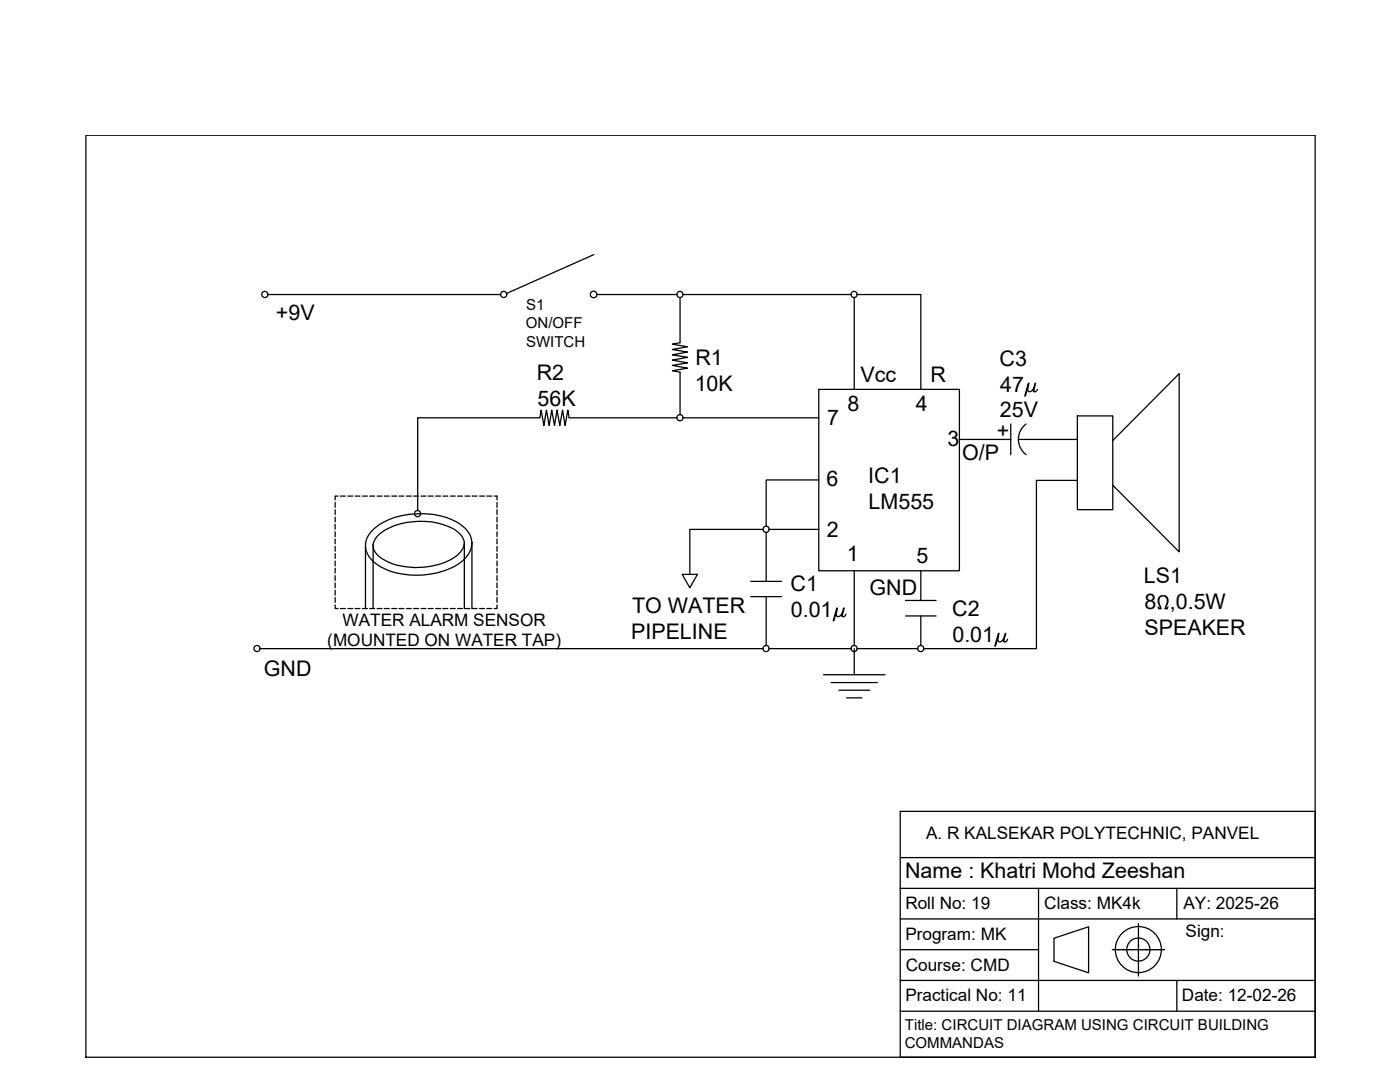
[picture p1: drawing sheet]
<svg xmlns="http://www.w3.org/2000/svg" width="279mm" height="216mm" viewBox="0 0 279 216" stroke-linecap="round" stroke-linejoin="round" font-family="sans-serif">
<!-- layer: 0 -->
<g fill="none" stroke="#000" stroke-width=".25">
<path d="M17.1 27h245.4v184h-245.4zM53.5 58.8h46.4M118.5 50.8l-17.4 7.8M119.2 58.8h15.9M135.7 59.4v9l-1.5 .3 3 .5-3 .5 3 .5-3 .6 3 .5-3 .6 3 .5-3 .5 3 .6-3 .5 1.5 .3v8.5M136.3 58.8h33.6M170.5 59.4v18.3M171.1 58.8h12.7v18.9M163.4 77.7h28.1v36.2h-28.1zM67.5 99h-.6v.8M67.9 99h1M69.4 99h1"/>
<path d="M70.9 99h.9M72.3 99h1M73.8 99h1M75.3 99h.9M76.7 99h1M78.2 99h1M79.6 99h1M81.1 99h1M82.6 99h.9M84 99h1M85.5 99h.9M87 99h.9"/>
<path d="M88.4 99h1M89.9 99h.9M91.3 99h1M92.8 99h1M94.2 99h1M95.7 99h1M97.2 99h.9M98.6 99h.6v.8M135.1 83.4h-21.5l-.3-1.6-.5 3.1-.5-3.1-.6 3.1-.5-3.1-.5 3.1-.6-3.1-.5 3.1-.5-3.1-.6 3.1-.5-3.1-.3 1.6h-24.3v18.5M136.3 83.4h27.1M163.4 95.8h-10.5v9.2M191.5 87.7h10.2"/>
<path d="M201.7 84.6v6.1M203.2 87.7h11.8M204.8 84.6a3.8 3.8 0 0 0 0 6.1M215 95.9h-8.2v33.5h-22.4M215 83h7.1v18.7h-7.1zM222.1 87.9l13.2-13.3v35.5l-13.2-13.3M66.9 100.3v.9M66.9 101.7v1M66.9 103.2v1M66.9 104.6v1M66.9 106.1v1M66.9 107.5v1"/>
<path d="M66.9 109v1M66.9 110.5v.9M66.9 111.9v1M66.9 113.4v1M66.9 114.9v.9M66.9 116.3v1M66.9 117.8v1M66.9 119.2v1M72.9 109v12.4M74.1 106a14 14 0 0 1 11.2-3.5 11.2 11.2 0 0 1 8 3.5 4.2 4.2 0 0 1-1 5.9 15.9 15.9 0 0 1-13.1 2.5 8.9 8.9 0 0 1-5.9-3.9 3.9 3.9 0 0 1 .8-4.5zM74.5 108.6v12.8M75.6 106.7a14.1 14.1 0 0 1 12.4-2.2 6.3 6.3 0 0 1 4.5 3.1 2.89 2.89 0 0 1-1.5 3.4 14.8 14.8 0 0 1-14.7 .5 2.96 2.96 0 0 1-1.8-3.2l.4-.8z"/>
<path d="M92.7 108.5v12.9M94.2 108.3v13.1M99.2 100.3v.9M99.2 101.7v1M99.2 103.2v1M99.2 104.6v1M99.2 106.1v1M99.2 107.5v1M99.2 109v1M99.2 110.5v.9M99.2 111.9v1M99.2 113.4v1"/>
<path d="M99.2 114.9v.9M99.2 116.3v1M99.2 117.8v1M99.2 119.2v1M136.1 114.6h3.1l-1.5 2.7zM149.8 116h6.2M149.8 119.1h6.2M152.3 105.6h-14.6v9M152.9 106.2v9.8M152.9 119.1v9.7M153.5 105.6h9.9M170.5 113.9v14.9"/>
<path d="M180.7 119.8h6.1M183.8 113.9v5.9M231.9 118.9a1.4 1.4 0 0 0-.4 2.1M232.4 118.9a1.4 1.4 0 0 1 .3 2.1M51.9 129.4h100.4M66.9 120.7v.7h.6M67.9 121.4h1M69.4 121.4h1M70.9 121.4h.9M72.3 121.4h1M73.8 121.4h1M75.3 121.4h.9"/>
<path d="M76.7 121.4h1M78.2 121.4h1M79.6 121.4h1M81.1 121.4h1M82.6 121.4h.9M84 121.4h1M85.5 121.4h.9M87 121.4h.9M88.4 121.4h1M89.9 121.4h.9M91.3 121.4h1M92.8 121.4h1"/>
<path d="M94.2 121.4h1M95.7 121.4h1M97.2 121.4h.9M99.2 120.7v.7h-.6M153.5 129.4h16.4M164.3 134.6h12.3M165.9 136.2h9.2M167 121.7l-.1 1.1a.57 .57 0 0 0 1-.1l.2-.4M167 121.3l-.7 2.6M167.1 121.3l-.7 2.6M167.4 137.7h6.2M168.4 121.3l-.4 1.6 .5 .1 .3-.4"/>
<path d="M168.5 121.3l-.4 1.4 .1 .3M169 139.2h3M170.5 129.4v5.2M171.1 129.4h12.1M180.7 122.9h6.1M183.8 122.9v5.9M231.1 121.1l.2 .4h.4l-.2-.5a1.16 1.16 0 0 1-.3-1.4 1.16 1.16 0 0 1 1.2-.7 1.22 1.22 0 0 1 .3 2.1l-.2 .5h.5l.1-.4M231.3 121.3h.3M232.6 121.3h.4M179.7 161.9h82.8v49.1h-82.8zM179.7 171.1h82.8M179.7 177.3h82.8"/>
<path d="M207.3 177.3v24.5M234.9 177.3v6.1M179.7 195.6h82.8M179.7 189.5h27.6M179.7 183.4h82.8M210.4 187.2l6.9-2.3v9.2l-6.9-2.3zM222 189.5h.2M222.2 189.5h1.4M223.6 189.5h.3M224 189.5h.2M224.3 189.5h1.7M226.1 189.5h.3"/>
<path d="M226.4 189.5h.3M226.7 189.5h2M227.2 185.9v.3M227.2 186.6v.3M227.2 189v.3M227.2 190.4v.3M227.2 192.8v.3M227.2 193.5v.3M227.2 184.3v1.6M227.2 186.3v.2M227.2 186.9v1.7M227.2 188.7v.2"/>
<path d="M227.2 189.3v1.1M227.2 190.8v.2M227.2 191.1v1.7M227.2 193.2v.2M227.2 193.8v.9M228.8 189.5h1.7M230.5 189.5h.3M230.9 189.5h.2M231.2 189.5h1.2M234.9 195.6v6.2M179.7 201.8h82.8"/>
<circle cx="52.9" cy="58.8" r=".61"/>
<circle cx="100.5" cy="58.8" r=".61"/>
<circle cx="118.5" cy="58.8" r=".66"/>
<circle cx="135.7" cy="58.8" r=".61"/>
<circle cx="170.5" cy="58.8" r=".61"/>
<circle cx="135.7" cy="83.3" r=".61"/>
<circle cx="83.3" cy="102.5" r=".61"/>
<circle cx="152.9" cy="105.6" r=".61"/>
<circle cx="51.3" cy="129.4" r=".61"/>
<circle cx="152.9" cy="129.4" r=".61"/>
<circle cx="170.5" cy="129.4" r=".61"/>
<circle cx="183.7" cy="129.4" r=".61"/>
<circle cx="227.2" cy="189.5" r="4.6"/>
<circle cx="227.2" cy="189.5" r="2.31"/>
</g>
<g fill="#000" stroke="#000" stroke-width=".2">
<path d="M224.2 189.5h.2zM227.1 188.7h.2zM228.7 189.5h.2z"/>
<circle cx="227.2" cy="191.1" r=".07"/>
</g>
<g font-size="5.7">
<text x="203.6" y="80.1">μ</text>
<text x="197.6" y="130.2">μ</text>
</g>
<g font-size="4.3">
<text x="55.1" y="63.9">+9V</text>
<text x="107.1" y="75.9">R2</text>
<text x="138.6" y="78">10K</text>
<text x="138.8" y="72.9">R1</text>
<text x="171.7" y="76.3">Vcc</text>
<text x="185.7" y="76.3">R</text>
<text x="199.5" y="73">C3</text>
<text x="107.3" y="81">56K</text>
<text x="169.2" y="81.9">8</text>
<text x="182.8" y="81.9">4</text>
<text x="199.6" y="83.3">25V</text>
<text x="199.6" y="78.2">47</text>
<text x="165.1" y="84.7">7</text>
<text x="189.1" y="89">3</text>
<text x="199" y="87.5">+</text>
<text x="192" y="91.9">O/P</text>
<text x="165" y="96.9">6</text>
<text x="173.3" y="96.4">IC1</text>
<text x="173.4" y="101.5">LM555</text>
<text x="165" y="107.2">2</text>
<text x="169" y="111.9">1</text>
<text x="182.9" y="112.3">5</text>
<text x="157.8" y="117.9">C1</text>
<text x="173.5" y="118.8">GND</text>
<text x="228.3" y="116.3">LS1</text>
<text x="126.2" y="122.4">TO WATER</text>
<text x="157.8" y="123">0.01</text>
<text x="190" y="123">C2</text>
<text x="228.4" y="121.5">8 ,0.5W</text>
<text x="125.9" y="127.5">PIPELINE</text>
<text x="190.1" y="128.1">0.01</text>
<text x="228.4" y="126.6">SPEAKER</text>
<text x="52.7" y="135">GND</text>
<text x="180.6" y="175.3">Name : Khatri Mohd Zeeshan</text>
</g>
<g font-size="3.4">
<text x="68.4" y="124.8">WATER ALARM SENSOR</text>
<text x="65.3" y="128.9">(MOUNTED ON WATER TAP)</text>
<text x="184.8" y="167.4">A. R KALSEKAR POLYTECHNIC, PANVEL</text>
<text x="180.7" y="181.4">Roll No: 19</text>
<text x="208.4" y="181.5">Class: MK4k</text>
<text x="236.2" y="181.4">AY: 2025-26</text>
<text x="180.7" y="187.6">Program: MK</text>
<text x="236.6" y="187">Sign:</text>
<text x="180.8" y="193.7">Course: CMD</text>
<text x="180.7" y="199.8">Practical No: 11</text>
<text x="235.9" y="199.8">Date: 12-02-26</text>
</g>
<g font-size="3">
<text x="104.9" y="65.5">ON/OFF</text>
<text x="105" y="61.9">S1</text>
<text x="105" y="69.1">SWITCH</text>
<text x="180.6" y="209.1">COMMANDAS</text>
<text x="180.6" y="205.5">Title: CIRCUIT DIAGRAM USING CIRCUIT BUILDING</text>
</g>
</svg>
